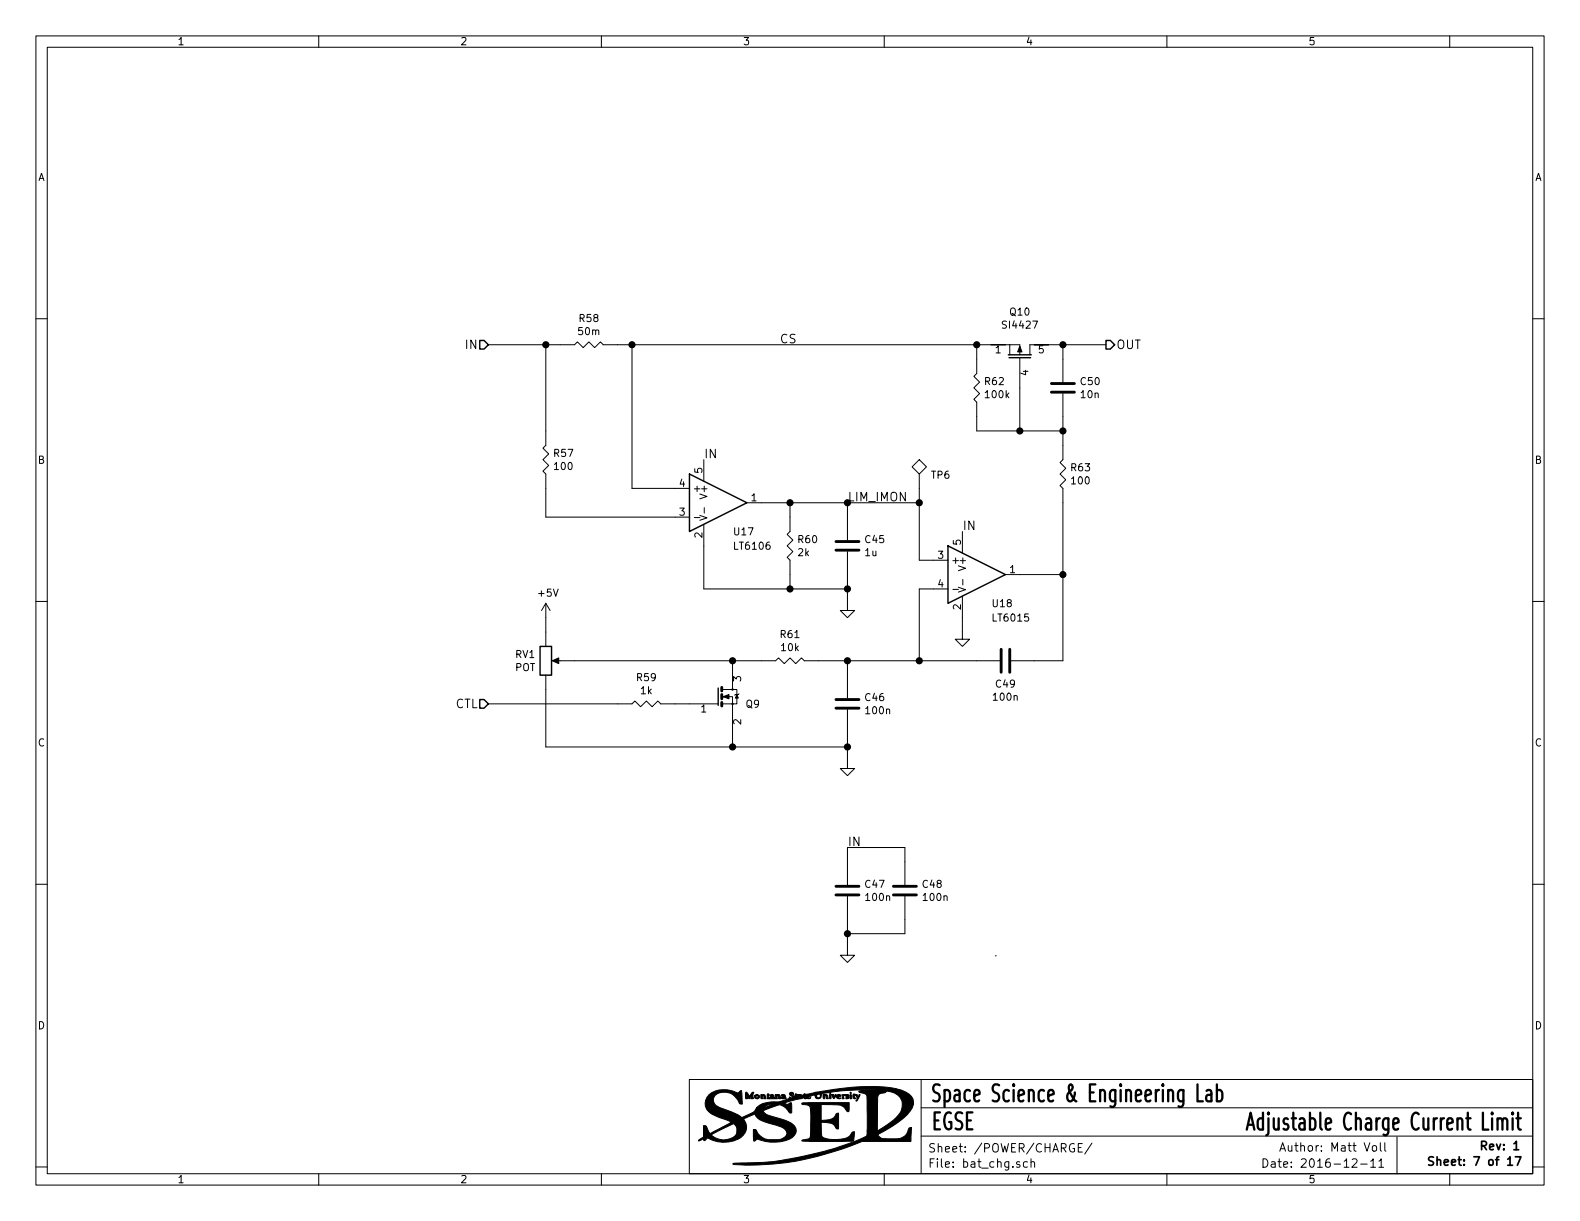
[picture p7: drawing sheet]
<svg xmlns="http://www.w3.org/2000/svg" width="279mm" height="216mm" viewBox="0 0 279 216" stroke-linecap="round" stroke-linejoin="round" font-family="sans-serif">
<g fill="none" stroke="#000" stroke-width=".18">
<path d="M6.3 6.4h266.7v203.2h-266.7zM8.4 8.4h262.6v199.1h-262.6zM56.4 6.4v2M106.3 6.4v2M156.4 6.4v2M206.3 6.4v2M256.4 6.4v2M6.3 56.4h2.1M271 56.4h2M86.4 61h15.2l.5-.5 1 1 1-1 1.1 1 1-1 .5 .5h73.6v1.7M96.5 61v17.7l-.5 .5 1 1.1-1 1 1 1-1 1 .5 .5v7.6h25.4M111.8 61v25.4h10.1"/>
<path d="M172.7 61v5l-.5 .5 1 1.1-1 1 1 1-1 1 .5 .5v5.1h15.3M178.6 61v1.7M180.3 63.2v13M188 69.6v11.7l-.5 .5 1 1-1 1 1 1-1 1.1 .5 .5v30.4h-9.2M188 61v6.6M195.6 61h-13.5v1.7M122.8 91.5h1M123.7 91.1l1.3 .5-1.3 .4M124.5 81.3v3.8M124.5 92.7v11.4h25.4M124.5 89.8v.9M132.1 88.9h30.5"/>
<path d="M139.7 88.9v5.1l-.5 .5 1 1-1 1 1 1-1 1.1 .5 .5v5M149.9 97.5v10.5h1.2l-1.2 1.2-1.3-1.2h1.3M149.9 88.9v6.6M161.3 82.6l1.3-1.3 1.2 1.3-1.2 1.2zM162.6 83.8v15.3h5M170.2 94v3.8M6.3 106.3h2.1M96.5 106.7v7.6M96.5 119.4v12.7h53.4M96.5 106.7l-.7 1.3M96.5 106.7l.8 1.3M98 116.8h39.2l.5-.5 1 1 1-1 1 1 1-1 .5 .5h34.6"/>
<path d="M129.5 116.8v2.6M149.9 116.8v6.6M167.6 104.1h-5v12.7M168.5 104.2h1M169.5 103.8l1.2 .5-1.2 .4M170.2 105.4v7.6h1.2l-1.2 1.3-1.3-1.3h1.3M170.3 102.5v.9M177.8 101.6h10.2M271 106.3h2M86.4 124.5h25.4l.5-.5 1 1 1-1 1 1 1-1 .5 .5h10.2M127.8 124.5h1.7v7.6M129.5 120.7v1.2h-1.7"/>
<path d="M129.5 121.9h.8v2.6h-.8v-1.3h-1.7M130.7 122.7l-.8 .2M149.9 125.5v10.4h1.2l-1.2 1.3-1.3-1.3h1.3M6.3 156.4h2.1M149.9 158.5v10.4h1.2l-1.2 1.3-1.3-1.3h1.3M149.9 156.5v-6.6h10.1v6.6M160 158.5v6.6h-10.1M271 156.4h2M176 169h.1M121.9 190.9h149.1v16.6h-149.1zM162.9 195.9h108M162.9 190.9v16.6"/>
<path d="M6.3 206.3h2.1M56.4 207.5v2.1M106.3 207.5v2.1M156.4 207.5v2.1M162.9 200.9h108M181.7 205.5l-.4-.1-.3 .3v.6l.3 .1 .4-.1M182.3 205.5l.2-.1 .4 .1 .1 .9M182.3 204.9v1.5M190 202.3a.73 .73 0 0 0-.9 .5 .73 .73 0 0 0 .5 .9l.4-.1v-.5h-.3M190.7 202.9h.5M191.4 202.2h-.7v1.5h.7M193.1 202.1l-1.3 2"/>
<path d="M206.3 207.5v2.1M223.3 204.9a.76 .76 0 0 1 .9 .8 .76 .76 0 0 1-.9 .7zM224.8 205.5h.6l.1 .9M225.5 205.8h-.5l-.2 .2 .2 .4 .5-.1M226 205.4h.6M226.2 204.9v1.3l.4 .2M226.3 203.6l.5-1.5 .5 1.5M226.5 203.1h.7M227 205.9l.7-.1-.1-.3-.4-.1-.2 .2 .1 .7h.5M227.8 202.6v.8a.37 .37 0 0 0 .6 0M244.9 202.1v1.3l.2 .2M247 201v6.5"/>
<path d="M256.4 207.5v2.1M271 206.3h2M273 209.6h.1"/>
<circle cx="129.5" cy="124.5" r=".13"/>
<circle cx="129.5" cy="121.9" r=".13"/>
</g>
<path d="M253.5 204.6l-.6-.1-.3 .3 .1 .3 .7 .4v.4l-.2 .1h-.6M254.1 205.2l.2-.1h.4l.1 .9M254.1 204.5v1.5M262 202.6l.7-.1 .2-.2-.1-.3-.2-.2h-.6v1.5" fill="none" stroke="#000" stroke-width=".3"/>
<path d="M220.5 199.7l.7-3 .6 3M220.7 198.9h.9M223.3 197.9l-.1-.2h-.4l-.2 .2a1.68 1.68 0 0 0 0 1.7l.2 .1h.4l.1-.1M223.3 196.7v3M224.3 197.7v2.6l-.1 .3-.3 .1" fill="none" stroke="#000" stroke-width=".41"/>
<g fill="#000" stroke="#000" stroke-width=".18">
<path d="M180.3 61.2l.4 1h-.7zM97.7 116.8l1.1-.5v1zM127.9 123.2l1-.4v.8zM130.3 122.8l.3 .6h-.6zM131.9 193.1l.2 .1 .4 .7 .4-.7 .2-.1 .2 .1a.84 .84 0 0 0 0 1h-.6l.2-.2-.1-.4-.3 .7-.4-.7 .1 .7-.3-.1zM133.5 193.6a.52 .52 0 0 1 .8 .4 .46 .46 0 0 1-.5 .3 .46 .46 0 0 1-.4-.5h.3v.3h.3v-.4l-.1-.1-.2 .2h-.3zM134.5 193.5a.68 .68 0 0 1 1 .8h-.4l-.1-.7-.2 .7h-.2zM135.7 193.4h.1l.2 .2v.6l.2-.2 .4 .1v-.1h-.4l.4-.4-.4 .1a.4 .4 0 0 1 .5-.1 .4 .4 0 0 1 .2 .5l.2 .1v-.7a.72 .72 0 0 1 .8 .2l.1 .6h-.3l-.1-.7-.2 .2 .1 .5h-1.8zM138.2 193.6h.6l.2 .6h-.8v-.2l.4 .1v-.1h-.4l.4-.2v-.2l-.3 .2zM145.5 193.5l.8 .1 .2 .7h-.3l-.2-.7-.1 .6-.3 .1zM146.7 193.5a.44 .44 0 0 1 .1 .8l-.1-.1zM147 193.5h.4l.1 .4 .2-.3h.2l-.4 .7z"/>
<path d="M147.9 193.8l.5-.2-.4 .1a.42 .42 0 0 1 .7 0v.1l-.5 .2 .2 .2 .3-.1-.2 .2a.45 .45 0 0 1-.6-.5zM148.9 193.6h1.1l.1 .2-.3-.2 .3 .3v.2l-.5 .2v-.2h.3l-.5-.4-.3 .2 .2 .4h-.4zM141.8 195.1l1.2-.1h7.2l-.1 1.5h-.3a2.08 2.08 0 0 0-2.3-1.1l-2.3-.1v2.8a2.89 2.89 0 0 0 2.5-.8 .49 .49 0 0 1 .6-.5v2.8a.44 .44 0 0 1-.6-.4 1.21 1.21 0 0 0-1.1-.6l-1.4-.2v1.7a.92 .92 0 0 0 .9 1.2 5.7 5.7 0 0 0 4.1-.4l.3-.4a.51 .51 0 0 1 .6-.4l-.1 1.7h-7.8l-1.4-.1 .2-.2 .6-.1a.65 .65 0 0 0 .7-.8l.1-1.4a10.7 10.7 0 0 0-.2-3.6l-.6-.2-.7-.1zM150.3 193.5l.2 .1 .1 .7-.3-.1zM150.4 193.1l.1 .2h-.2zM150.9 193.4h.2a.58 .58 0 0 1 .7 .6l.1-.4 .2-.1-.5 1.1h-.3a.54 .54 0 0 0 .3-.5 .54 .54 0 0 0-.4-.4l-.1 .2 .2 .3-.2 .1a.57 .57 0 0 1-.2-.9zM125.4 193.6a4.8 4.8 0 0 1 5.1-.3l.6-.5 .2 2.4a.48 .48 0 0 1-.7-.4 2.7 2.7 0 0 0-4.1-1.2 1.38 1.38 0 0 0 .9 2.3l2.6 1 1.2 .7 1.1-.5a2.12 2.12 0 0 0 1.5-1.2h1.3l1.6-.7a2.24 2.24 0 0 0-1.7 .7h-1.2l.1-.1a5.2 5.2 0 0 1 3.5-1l1.9-.5 .3-.3 .2 .1h.3v-.2l-.4-.3-.1-.2 .2-.2h.4l.1 .1v.2l-.2-.2h-.3l.7 .7 .1-.2 .4 .1 .6-.1-.6-.1-.4 .1 .1-.4 1.1 .3 .5-.3a2.14 2.14 0 0 0 1.7-.2l1.2-.2a37.2 37.2 0 0 1 13.3-.5 4.2 4.2 0 0 1 2.9 1.8 2.19 2.19 0 0 1-.5 2.2 19.5 19.5 0 0 1-5.6 4.1l-.1 .1a1.56 1.56 0 0 0 1.8 .7h.6a3.2 3.2 0 0 0 2.4-.5l.3-.4 .5-1 .4-.1-.1 2.4h-8.6l-.8 .3a47.8 47.8 0 0 1-22.1 3.7l.3-.1a57.6 57.6 0 0 0 23.3-4.8l.1-.9h1.8l.9-.5a11.3 11.3 0 0 0 3.3-2.9 2.46 2.46 0 0 0-.2-2.6 2.46 2.46 0 0 0-2.4-1l-.1 .2-.4 .1a.87 .87 0 0 0-1 1l-.1 5.7h-1.8v-4.4a3.2 3.2 0 0 0-.2-2.1l-1.1-.3-.1-.2 3.9-.2a41.2 41.2 0 0 0-8.9 .4l-.1 .2-.4-.2-1.1 .2-.1 .6a.57 .57 0 0 1-.6 .3 .57 .57 0 0 1-.5-.5h.3l.2 .3h.4l.1-.5-.1-.1h-.3l-.3 .3-.6-.2-.9 .4a.26 .26 0 0 0 .5 .1l-.3 .2h-.3l-.4-.3v.1l.2 .1-.1 .1-.5-.2-.1 .1-2 .5-1.2 .4a.79 .79 0 0 0 1.2-.1l.1 .5v1.2l-.4 .1a2.32 2.32 0 0 0-1.9-1.4l-2.7 1a1.85 1.85 0 0 0 1.6 1 8.1 8.1 0 0 1 3.9 1.7 1.34 1.34 0 0 1-.4 2.1 7.3 7.3 0 0 1-6.2 .2l-.6 .4-.1-2.1a.41 .41 0 0 1 .6 .3 2.74 2.74 0 0 0 3 1.5 2.1 2.1 0 0 0 2.4-1.1 2.02 2.02 0 0 0-1.8-1.4 8 8 0 0 1-3.6-1.4l-.3-.6h-.1l-1.9 .9 .2 .3a2.19 2.19 0 0 1-1.1 3.2 5.9 5.9 0 0 1-5.5-.2l-.4 .5h-.2l-.1-.3-.9 .3 .9-.6v-.4h1.4a3 3 0 0 0 4.4-.2 1.27 1.27 0 0 0-.6-1.8l-3.8 2h-1.4v-1.7l.5 .1 .7 1.3 2.6-1.4a1.27 1.27 0 0 0 1-.6l-.4-.2a10.4 10.4 0 0 1-3.6-1.7 2 2 0 0 1 .2-2.9z"/>
</g>
<path d="M84.8 60.2h.8l.8 .8-.8 .7h-.8zM178.3 62.7h4.1M178.4 63.2h3.8M195.6 60.2h.7l.8 .8-.8 .7h-.7zM121.9 83.8l10.2 5.1-10.2 5.1zM167.6 96.5l10.2 5.1-10.2 5.1zM95.5 114.3h2v5.1h-2zM84.8 123.7h.8l.8 .8-.8 .7h-.8zM127 121.7v3" fill="none" stroke="#000" stroke-width=".25"/>
<g fill="#000" stroke="#000" stroke-width=".25">
<circle cx="96.5" cy="61" r=".51"/>
<circle cx="111.8" cy="61" r=".51"/>
<circle cx="172.7" cy="61" r=".51"/>
<circle cx="180.3" cy="76.2" r=".51"/>
<circle cx="188" cy="76.2" r=".51"/>
<circle cx="188" cy="61" r=".51"/>
<circle cx="139.7" cy="88.9" r=".51"/>
<circle cx="162.6" cy="88.9" r=".51"/>
<circle cx="129.5" cy="116.8" r=".51"/>
<circle cx="139.7" cy="104.1" r=".51"/>
<circle cx="149.9" cy="104.1" r=".51"/>
<circle cx="149.9" cy="116.8" r=".51"/>
<circle cx="162.6" cy="116.8" r=".51"/>
<circle cx="188" cy="101.6" r=".51"/>
<circle cx="129.5" cy="132.1" r=".51"/>
<circle cx="149.9" cy="132.1" r=".51"/>
<circle cx="149.9" cy="165.1" r=".51"/>
</g>
<g fill="none" stroke="#000" stroke-width=".51">
<path d="M185.9 69.3h4.1M185.9 67.8h4.1M147.8 97.3h4.1M147.8 95.8h4.1M177 114.8v4.1M178.6 114.8v4.1M127.6 121.5v.7M127.6 122.8v.8M127.6 124.2v.6M147.8 125.2h4.1M147.8 123.7h4.1M147.8 158.2h4.1"/>
<path d="M147.8 156.7h4.1M158 158.2h4.1M158 156.7h4.1"/>
</g>
<g font-size="4.2">
<text x="164.4" y="194.9">Space Science &amp; Engineering Lab</text>
<text x="164.5" y="199.8">EGSE</text>
<text x="226.4" y="199.9">Adjustable Charge</text>
</g>
<g font-size="2.1">
<text x="82.4" y="61.7">IN</text>
<text x="138" y="60.7">CS</text>
<text x="197.4" y="61.7">OUT</text>
<text x="124.5" y="81">IN</text>
<text x="149.9" y="88.6">LIM_IMON</text>
<text x="170.2" y="93.7">IN</text>
<text x="80.5" y="125.2">CTL</text>
<text x="149.9" y="149.6">IN</text>
<text x="164.1" y="203.8">Sheet: /POWER/CHARGE/</text>
<text x="228.6" y="203.6">Author: Matt Voll</text>
<text x="262.8" y="203.4">Rev: 1</text>
<text x="164.1" y="206.5">File: bat_chg.sch</text>
<text x="228.6" y="206.5">Date: 2016-12-11</text>
<text x="255.8" y="206.1">Sheet: 7 of 17</text>
</g>
<g font-size="1.8">
<text x="31.3" y="8">1</text>
<text x="81.4" y="8">2</text>
<text x="131.3" y="8">3</text>
<text x="181.4" y="8">4</text>
<text x="231.3" y="8">5</text>
<text x="6.7" y="32">A</text>
<text x="271.4" y="32">A</text>
<text x="102.4" y="59.3">50m</text>
<text x="102.5" y="56.9">R58</text>
<text x="177.5" y="58.1">SI4427</text>
<text x="178.7" y="55.8">Q10</text>
<text x="176" y="62.5">1</text>
<text x="183.7" y="62.5">5</text>
<text x="174.2" y="68.1">R62</text>
<text x="174.4" y="70.4">100k</text>
<text x="181.9" y="66.4" transform="rotate(-90 181.9 66.4)">4</text>
<text x="191.2" y="68.1">C50</text>
<text x="191.2" y="70.4">10n</text>
<text x="6.7" y="82">B</text>
<text x="98" y="80.8">R57</text>
<text x="98.1" y="83.1">100</text>
<text x="124.2" y="83.7" transform="rotate(-90 124.2 83.7)">5</text>
<text x="189.5" y="83.3">R63</text>
<text x="271.4" y="82">B</text>
<text x="120.2" y="86.1">4</text>
<text x="122.4" y="87">+</text>
<text x="125.1" y="87.8" transform="rotate(-90 125.1 87.8)">V+</text>
<text x="132.9" y="88.6">1</text>
<text x="164.7" y="84.7">TP6</text>
<text x="189.6" y="85.6">100</text>
<text x="120.2" y="91.2">3</text>
<text x="124.2" y="95.1" transform="rotate(-90 124.2 95.1)">2</text>
<text x="129.9" y="94.7">U17</text>
<text x="130" y="97.2">LT6106</text>
<text x="141.1" y="98.3">2k</text>
<text x="141.2" y="96">R60</text>
<text x="153" y="98.3">1u</text>
<text x="153.1" y="96">C45</text>
<text x="165.9" y="98.8">3</text>
<text x="168.1" y="99.7">+</text>
<text x="169.9" y="96.4" transform="rotate(-90 169.9 96.4)">5</text>
<text x="170.8" y="100.5" transform="rotate(-90 170.8 100.5)">V+</text>
<text x="178.6" y="101.3">1</text>
<text x="95.3" y="105.5">+5V</text>
<text x="165.9" y="103.9">4</text>
<text x="169.9" y="107.8" transform="rotate(-90 169.9 107.8)">2</text>
<text x="175.6" y="107.4">U18</text>
<text x="138.1" y="112.8">R61</text>
<text x="175.7" y="109.9">LT6015</text>
<text x="91.1" y="118.7">POT</text>
<text x="91.2" y="116.4">RV1</text>
<text x="138.2" y="115.1">10k</text>
<text x="112.7" y="120.4">R59</text>
<text x="113.3" y="122.8">1k</text>
<text x="124" y="126">1</text>
<text x="131.1" y="120.5" transform="rotate(-90 131.1 120.5)">3</text>
<text x="132" y="125.1">Q9</text>
<text x="153.1" y="124">C46</text>
<text x="175.8" y="123.9">100n</text>
<text x="176.2" y="121.6">C49</text>
<text x="6.7" y="132">C</text>
<text x="131.1" y="128.1" transform="rotate(-90 131.1 128.1)">2</text>
<text x="153.2" y="126.3">100n</text>
<text x="271.4" y="132">C</text>
<text x="153.1" y="157">C47</text>
<text x="153.2" y="159.3">100n</text>
<text x="163.2" y="157">C48</text>
<text x="163.4" y="159.3">100n</text>
<text x="6.7" y="182">D</text>
<text x="271.4" y="182">D</text>
<text x="31.3" y="209.2">1</text>
<text x="81.4" y="209.2">2</text>
<text x="131.3" y="209.2">3</text>
<text x="181.4" y="209.2">4</text>
<text x="231.3" y="209.2">5</text>
</g>
</svg>
